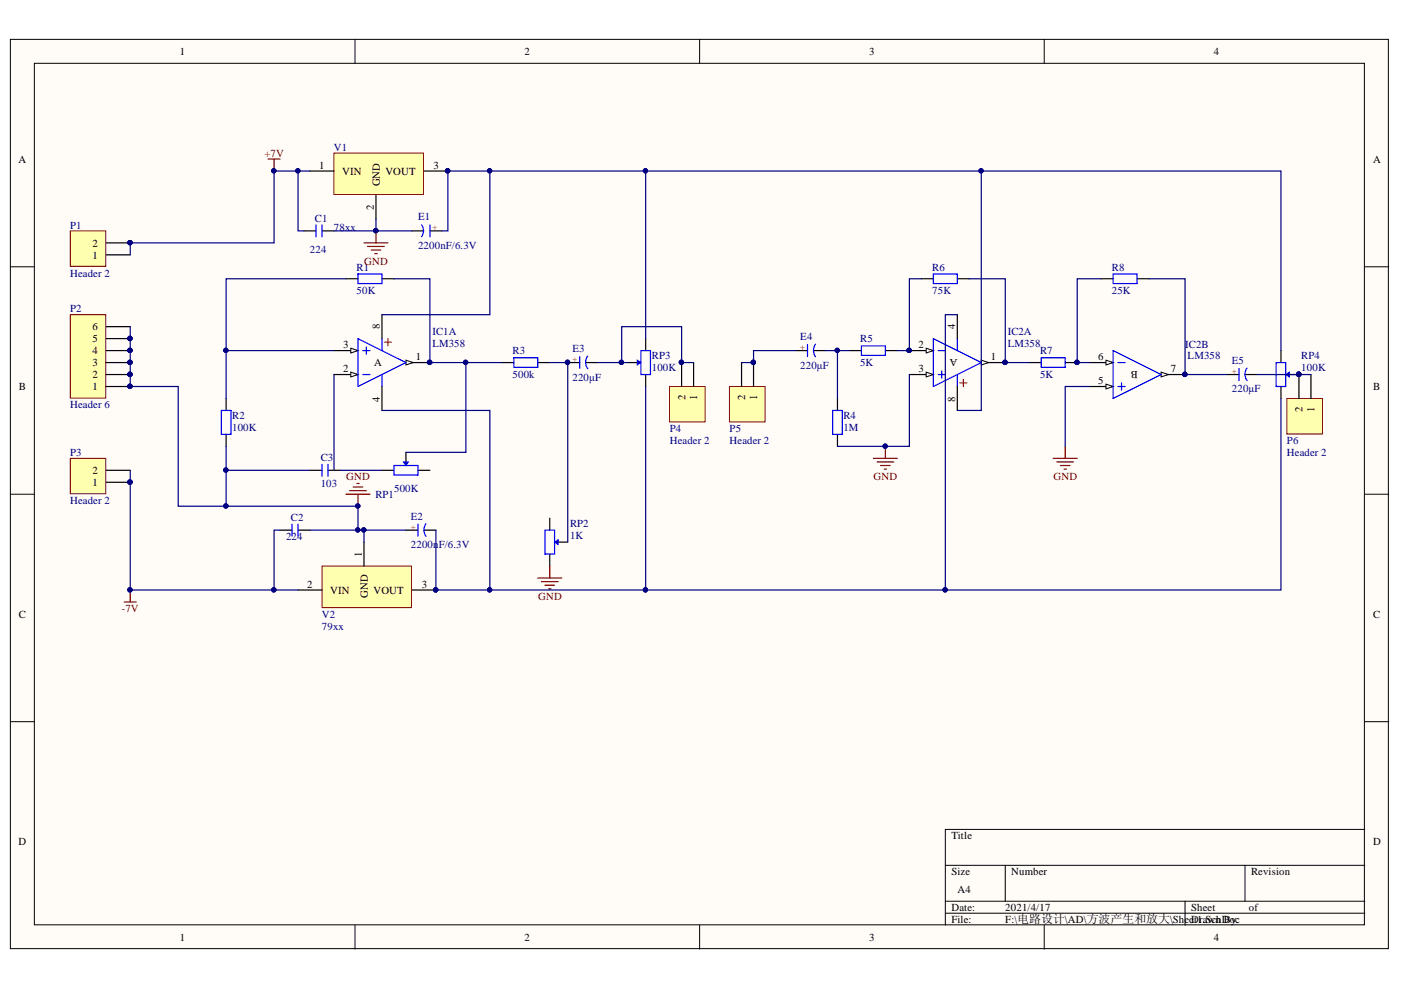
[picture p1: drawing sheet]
# Altium project 方波产生和放大.PrjPcb
1 sheet, 30 parts. Net scope: global (net labels, ports and power ports of the same name join across sheets).
Board file: PCB1.PcbDoc

## Sheet Sheet1.SchDoc
size A4

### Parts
C1  224  [C 0805_L]
C2  224  [C 0805_L]
C3  103  [C 0805_L]
E1  2200nF/6.3V  [CS 5.0*10*13 - C]
E2  2200nF/6.3V  [CS 5.0*10*13 - C]
E3  220μF  [CS 2.5*6.3*11 - C]
E4  220μF  [CS 2.0*5*8 - C]
E5  220μF  [CS 2.0*5*8 - C]
IC1  LM358  [SOP8_N]  (part A of 2)
IC2  LM358  [SOP8_N]  (parts A,B of 2)
P1  Header 2  [HDR1X2]
P2  Header 6  [HDR1X6]
P3  Header 2  [HDR1X2]
P4  Header 2  [HDR1X2]
P5  Header 2  [HDR1X2]
P6  Header 2  [HDR1X2]
R1  50K  [R 0805-HP_L]
R2  100K  [R 0805-HP_L]
R3  500k  [RS 1/4W]
R4  1M  [RS 1/4W]
R5  5K  [R 0805_L]
R6  75K  [R 0805_L]
R7  5K  [R 0805_L]
R8  25K  [R 0805_L]
RP1  500K  [3296W]
RP2  1K  [3296W]
RP3  100K  [3296W]
RP4  100K  [3296W]
V1  78xx  [TO220A]
V2  79xx  [TO220A]

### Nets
+7V: C1.1 P1.1 P1.2 V1.1(VIN)
-7V: C2.1 P3.1 P3.2 V2.2(VIN)
GND: C1.2 C2.2 C3.1 E1.2(K) E2.1(A) IC2.3(IN+) IC2.5(IN+) P2.1 P2.2 P2.3 P2.4 P2.5 P2.6 R2.1 R4.1 RP2.3 V1.2(GND) V2.1(GND)
NetC3_2: C3.2 RP1.1
NetE1_1: E1.1(A) IC1.8(V+) IC2.8(V+) RP3.3 RP4.1 V1.3(VOUT)
NetE2_2: E2.2(K) IC1.4(V-) IC2.4(V-) RP3.1 RP4.3 V2.3(VOUT)
NetE3_1: E3.1(A) R3.1 RP2.2
NetE3_2: E3.2(K) P4.1 P4.2 RP3.2
NetE4_1: E4.1(A) P5.1 P5.2
NetE4_2: E4.2(K) R4.2 R5.1
NetE5_1: E5.1(A) IC2.7(OUT) R8.2
NetE5_2: E5.2(K) P6.1 P6.2 RP4.2
NetIC1_1: IC1.1(OUT) R1.1 R3.2 RP1.2
NetIC1_3: IC1.3(IN+) R1.2 R2.2
NetIC2_1: IC2.1(OUT) R6.2 R7.1
NetIC2_2: IC2.2(IN-) R5.2 R6.1
NetIC2_6: IC2.6(IN-) R7.2 R8.1

Not connected (* = marked no-connect by the designer): IC1 2(IN-); RP1 3; RP2 1
